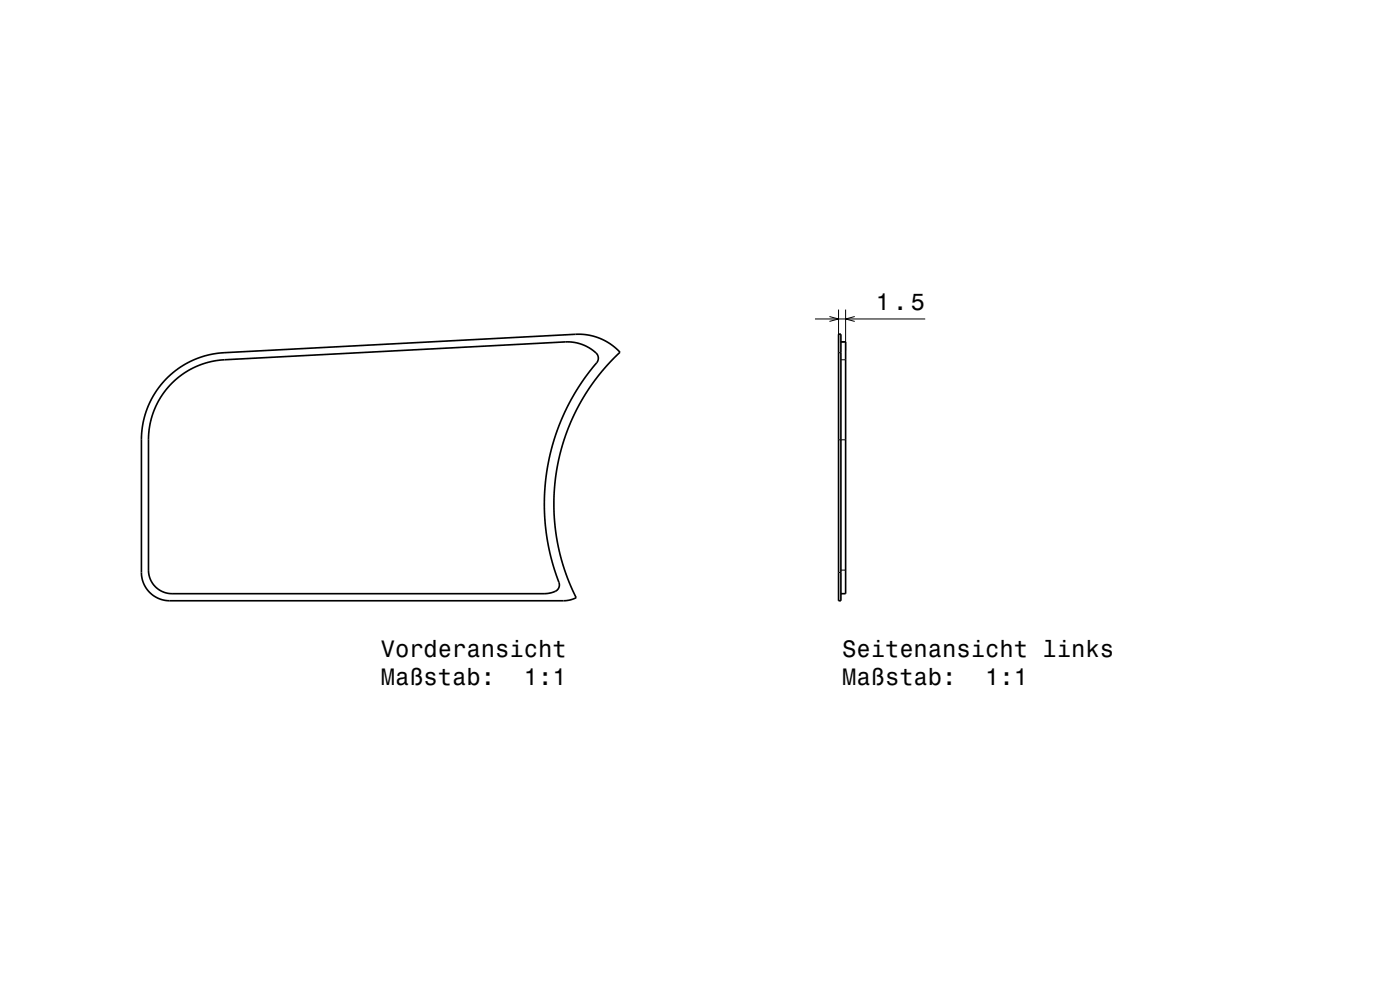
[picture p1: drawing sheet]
<svg xmlns="http://www.w3.org/2000/svg" width="297mm" height="210mm" viewBox="0 0 297 210" stroke-linecap="round" stroke-linejoin="round" font-family="sans-serif">
<path d="M172.9 67.7h23.4M176 67.1l1.9 .6-1.9 .5M177.9 65.7v7.1M177.9 74.8h.5M177.9 70.9h.5M178.4 72.5h1M178.4 76.3h1M179.4 65.7v8.6M181.3 67.1l-1.9 .6 1.9 .5M177.9 93.3h1.5M177.9 121.4h.5M178.4 120.9h1" fill="none" stroke="#000" stroke-width=".21"/>
<path d="M177.9 70.9h.5v56.5h-.5zM178.4 72.5h1v53.4h-1M35.5 80.2l2.5-2.1 2.5-1.5 2.8-1.1 3.2-.6 75.9-4a12 12 0 0 1 9.1 3.8l-2.4 2.5-2.3 2.7-2 2.8-1.8 3-1.7 3.4-1.3 3.2-1.2 3.8-.6 3.2-.6 4-.1 3.2 .1 3.5 .4 3.5 .7 3.4 .9 3.4 1.2 3.3 1.4 3.2-1.2 .4-1.5 .2h-83.5a6 6 0 0 1-6-6v-28.4l.2-2.3 .6-2.9 1.3-3 1.4-2.4zM36.5 81.3l2.2-1.9 2.4-1.4 2.6-1 2.9-.6 73.3-3.9a8.5 8.5 0 0 1 6.9 2.8 2.02 2.02 0 0 1-.9 2.4l-3.5 4.9-2.9 5.5-2 5.4-.8 2.9-.6 3.2-.6 5.7 .2 6 .9 5.9 1.7 5.7a1.76 1.76 0 0 1 .2 1.9 1.76 1.76 0 0 1-1.6 .9l-1.5 .2h-78.9a5 5 0 0 1-5-5v-27.7l.1-2 .5-2.4 1.1-2.8 1.3-2.4z" fill="none" stroke="#000" stroke-width=".35"/>
<g font-size="5">
<text x="185.8" y="65.7">1.5</text>
<text x="80.8" y="139.3">Vorderansicht</text>
<text x="178.6" y="139.3">Seitenansicht links</text>
<text x="80.8" y="145.3">Maßstab:</text>
<text x="111.1" y="145.3">1:1</text>
<text x="178.6" y="145.3">Maßstab:</text>
<text x="209" y="145.3">1:1</text>
</g>
</svg>
